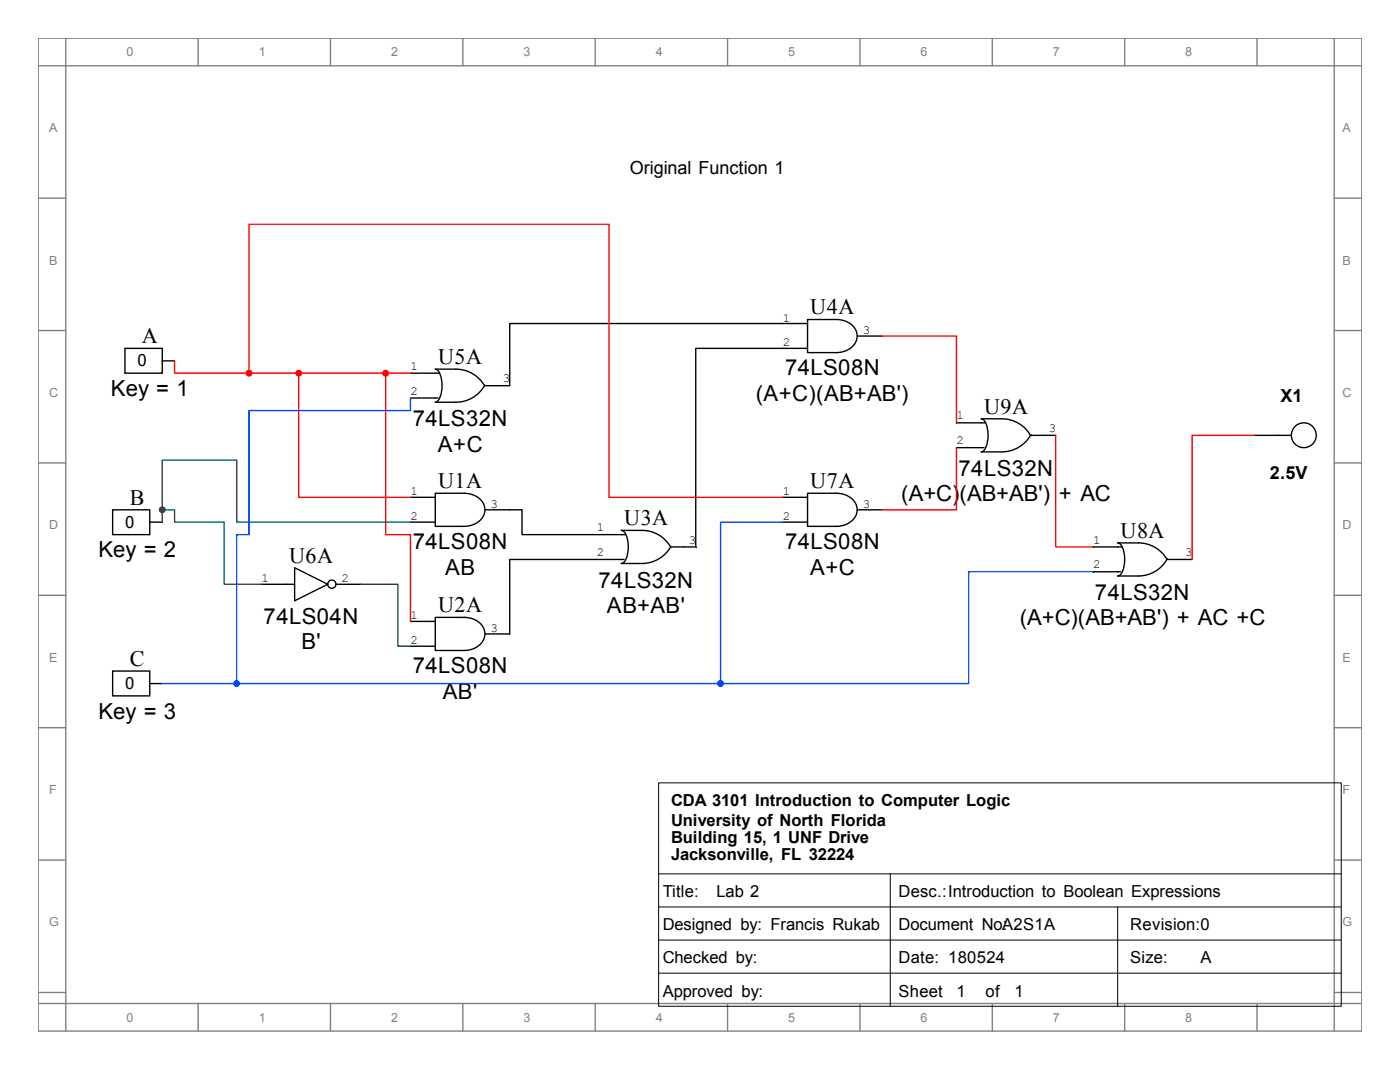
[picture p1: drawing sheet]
<svg xmlns="http://www.w3.org/2000/svg" width="279mm" height="216mm" viewBox="0 0 279 216" stroke-linecap="round" stroke-linejoin="round" font-family="sans-serif">
<g fill="none" stroke="#808080" stroke-width=".28">
<path d="M7.6 7.6h264.2v198.1h-264.2zM7.6 13.1h264.2M13.1 7.6v198.1M39.5 7.6v5.5M66 7.6v5.5M92.4 7.6v5.5M118.8 7.6v5.5M145.2 7.6v5.5M171.6 7.6v5.5M198 7.6v5.5M224.5 7.6v5.5M250.9 7.6v5.5"/>
<path d="M266.3 7.6v198.1M7.6 39.5h5.5M266.3 39.5h5.5M7.6 66h5.5M266.3 66h5.5M7.6 92.4h5.5M266.3 92.4h5.5M7.6 118.8h5.5M266.3 118.8h5.5M7.6 145.2h5.5M266.3 145.2h5.5M7.6 171.6h5.5"/>
<path d="M266.3 171.6h5.5M7.6 198h5.5M266.3 198h5.5M7.6 200.2h264.2M39.5 200.2v5.5M66 200.2v5.5M92.4 200.2v5.5M118.8 200.2v5.5M145.2 200.2v5.5M171.6 200.2v5.5M198 200.2v5.5M224.5 200.2v5.5"/>
<path d="M250.9 200.2v5.5"/>
</g>
<path d="M131.4 156.2h136.3v44.6h-136.3zM131.4 174.4h136.2M177.7 174.4v26.4M131.4 181h136.2M131.4 187.6h136.2M131.4 194.2h136.2M223.1 181v19.8" fill="none" stroke="#000" stroke-width=".2"/>
<g fill="none" stroke="#000" stroke-width=".28">
<path d="M24.9 69.5h7.5v5h-7.5zM32.4 72h2.4M81.9 74.5h5.8M81.9 79.4h5.5M96.8 76.8a6.6 6.6 0 0 1-5.8 3.5h-4.1a2.55 2.55 0 0 0 1.3-2.6v-.7a4 4 0 0 0-1-3.3h-.3h4.1a6.6 6.6 0 0 1 5.7 3.3M161.2 63.8h5.7a3.8 3.8 0 0 1 4.2 3.3 3.8 3.8 0 0 1-4.2 3.3h-5.7zM161.2 64.6h-59.5v12.4h-4.9M161.2 69.5h-22.3v39.6h-5M171.1 67.1h4.9M81.9 99.2h5M86.9 98.4h5.7a3.8 3.8 0 0 1 4.2 3.3 3.8 3.8 0 0 1-4.2 3.3h-5.7zM250.3 86.9h7.4"/>
<path d="M22.5 101.7h7.4v5h-7.4zM29.9 104.2h2.5M52.2 116.6h6.6M58.8 113.3l6.6 3.3-6.6 3.3zM67.1 116.6h4.9M81.9 104.2h5M96.8 101.7h7.4v5h20.6M124.5 111.6h-22.8v14.9h-4.9M133.9 109a6.6 6.6 0 0 1-5.8 3.4h-4.1a2.51 2.51 0 0 0 1.4-2.5v-.8a4 4 0 0 0-1.1-3.2l-.3-.1h4.1a6.6 6.6 0 0 1 5.8 3.4M22.5 133.9h7.4v5h-7.4zM29.9 136.4h2.5M81.9 124h5"/>
<path d="M81.9 128.9h5M86.9 123.2h5.7a3.8 3.8 0 0 1 4.2 3.3 3.8 3.8 0 0 1-4.2 3.3h-5.7z"/>
<circle cx="260.2" cy="86.8" r="2.48"/>
<circle cx="66.2" cy="116.6" r=".83"/>
</g>
<circle cx="32.4" cy="101.7" r=".56" fill="#00803d"/>
<g fill="none" stroke="#00803d" stroke-width=".28">
<path d="M32.4 104.2v-2.5h2.4v2.5h9.9v12.4h7.5"/>
<circle cx="32.4" cy="101.7" r=".56"/>
</g>
<circle cx="59.6" cy="74.5" r=".55" fill="#f00"/>
<g fill="none" stroke="#f00" stroke-width=".28">
<path d="M59.6 74.5v24.7h22.3"/>
<circle cx="59.6" cy="74.5" r=".55"/>
</g>
<path d="M72 116.6h7.4v12.3h2.5" fill="none" stroke="#008012" stroke-width=".28"/>
<circle cx="77" cy="74.5" r=".55" fill="#f00"/>
<g fill="none" stroke="#f00" stroke-width=".28">
<path d="M59.6 74.5h22.3M77 74.5v32.2h4.9v17.3"/>
<circle cx="77" cy="74.5" r=".55"/>
</g>
<path d="M32.4 101.7v-9.9h14.8v12.4h34.7" fill="none" stroke="#00803d" stroke-width=".28"/>
<path d="M156.2 99.2h5M161.2 98.4h5.7a3.8 3.8 0 0 1 4.2 3.3 3.8 3.8 0 0 1-4.2 3.3h-5.7zM156.2 104.2h5M171.1 101.7h4.9" fill="none" stroke="#000" stroke-width=".28"/>
<circle cx="47.2" cy="136.4" r=".56" fill="#0046ff"/>
<g fill="none" stroke="#0046ff" stroke-width=".28">
<path d="M81.9 79.4v2.5h-32.2v24.8h-2.5v29.7h-14.8"/>
<circle cx="47.2" cy="136.4" r=".56"/>
</g>
<path d="M190.9 84.4h5.7M190.9 89.3h5.5M205.7 86.7a6.6 6.6 0 0 1-5.8 3.5h-4.1a2.55 2.55 0 0 0 1.4-2.6v-.7a4 4 0 0 0-1.1-3.2l-.3-.1h4.1a6.6 6.6 0 0 1 5.8 3.3M205.7 86.9h5M218.1 109.1h5.8M218.1 114.1h5.5M233 111.5a6.6 6.6 0 0 1-5.8 3.4h-4.1a2.51 2.51 0 0 0 1.3-2.5l.1-.8a3.9 3.9 0 0 0-1.1-3.2l-.3-.1h4.1a6.6 6.6 0 0 1 5.7 3.3M233 111.6h4.9" fill="none" stroke="#000" stroke-width=".28"/>
<path d="M176 67.1h14.9v17.3M190.9 89.3v12.4h-14.9" fill="none" stroke="#f00" stroke-width=".28"/>
<circle cx="143.8" cy="136.4" r=".55" fill="#0046ff"/>
<g fill="none" stroke="#0046ff" stroke-width=".28">
<path d="M156.2 104.2h-12.4v32.2M218.1 114.1h-24.8v22.3h-49.5M47.2 136.4h96.6"/>
<circle cx="143.8" cy="136.4" r=".55"/>
</g>
<path d="M210.7 86.9v22.2h7.4M250.3 86.9h-12.4v24.7" fill="none" stroke="#f00" stroke-width=".28"/>
<circle cx="49.7" cy="74.5" r=".55" fill="#f00"/>
<g fill="none" stroke="#f00" stroke-width=".28">
<path d="M34.8 72v2.5h14.9M49.7 74.5v-29.8h71.8v54.5h34.7M49.7 74.5h9.9"/>
<circle cx="49.7" cy="74.5" r=".55"/>
</g>
<g font-size="4.4">
<text x="161.7" y="62.7">U4A</text>
<text x="28.3" y="68.5">A</text>
<text x="87.4" y="72.6">U5A</text>
<text x="156.7" y="74.9">74LS08N</text>
<text x="22.1" y="79">Key = 1</text>
<text x="150.8" y="80">(A+C)(AB+AB')</text>
<text x="196.4" y="82.5">U9A</text>
<text x="82.4" y="85">74LS32N</text>
<text x="87.4" y="90.1">A+C</text>
<text x="191.3" y="95">74LS32N</text>
<text x="25.9" y="100.7">B</text>
<text x="87.4" y="97.4">U1A</text>
<text x="161.7" y="97.4">U7A</text>
<text x="179.9" y="100">(A+C)(AB+AB') + AC</text>
<text x="124.6" y="104.8">U3A</text>
<text x="223.6" y="107.3">U8A</text>
<text x="19.7" y="111.2">Key = 2</text>
<text x="57.7" y="112.3">U6A</text>
<text x="82.4" y="109.6">74LS08N</text>
<text x="156.7" y="109.6">74LS08N</text>
<text x="88.8" y="114.6">AB</text>
<text x="119.5" y="117.3">74LS32N</text>
<text x="161.7" y="114.6">A+C</text>
<text x="218.5" y="119.7">74LS32N</text>
<text x="52.6" y="124.4">74LS04N</text>
<text x="87.4" y="122.2">U2A</text>
<text x="121.1" y="122.3">AB+AB'</text>
<text x="203.5" y="124.8">(A+C)(AB+AB') + AC +C</text>
<text x="60.2" y="129.5">B'</text>
<text x="25.9" y="132.9">C</text>
<text x="82.4" y="134.3">74LS08N</text>
<text x="19.7" y="143.4">Key = 3</text>
<text x="88.4" y="139.4">AB'</text>
</g>
<g font-size="3.6">
<text x="125.7" y="34.8">Original Function 1</text>
<text x="255.5" y="80.2">X1</text>
<text x="253.4" y="95.6">2.5V</text>
</g>
<g font-size="3.3">
<text x="27.4" y="73.1">0</text>
<text x="25" y="105.3">0</text>
<text x="25" y="137.5">0</text>
<text x="133.9" y="160.9">CDA 3101 Introduction to Computer Logic</text>
<text x="133.9" y="164.7">University of North Florida</text>
<text x="133.9" y="168.3">Building 15, 1 UNF Drive</text>
<text x="133.9" y="171.6">Jacksonville, FL 32224</text>
<text x="132.3" y="179">Title:</text>
<text x="143" y="179">Lab 2</text>
<text x="179.3" y="179">Desc.:Introduction to Boolean Expressions</text>
<text x="132.3" y="185.6">Designed by: Francis Rukab</text>
<text x="179.3" y="185.6">Document No:A2S1A</text>
<text x="225.6" y="185.6">Revision:0</text>
<text x="132.3" y="192.2">Checked by:</text>
<text x="179.3" y="192.2">Date: 180524</text>
<text x="225.6" y="192.2">Size:</text>
<text x="239.6" y="192.2">A</text>
<text x="132.3" y="198.8">Approved by:</text>
<text x="179.3" y="198.8">Sheet</text>
<text x="190.9" y="198.8">1</text>
<text x="196.7" y="198.8">of</text>
<text x="202.4" y="198.8">1</text>
</g>
<g font-size="2.5" fill="#808080">
<text x="25.2" y="11.2">0</text>
<text x="51.6" y="11.2">1</text>
<text x="78.1" y="11.2">2</text>
<text x="104.5" y="11.2">3</text>
<text x="130.9" y="11.2">4</text>
<text x="157.3" y="11.2">5</text>
<text x="183.7" y="11.2">6</text>
<text x="210.1" y="11.2">7</text>
<text x="236.6" y="11.2">8</text>
<text x="9.8" y="26.4">A</text>
<text x="267.9" y="26.4">A</text>
<text x="9.8" y="52.8">B</text>
<text x="267.9" y="52.8">B</text>
<text x="9.8" y="79.2">C</text>
<text x="267.9" y="79.2">C</text>
<text x="9.8" y="105.6">D</text>
<text x="267.9" y="105.6">D</text>
<text x="9.8" y="132">E</text>
<text x="267.9" y="132">E</text>
<text x="9.8" y="158.5">F</text>
<text x="267.9" y="158.5">F</text>
<text x="9.8" y="184.9">G</text>
<text x="267.9" y="184.9">G</text>
<text x="25.2" y="203.8">0</text>
<text x="51.6" y="203.8">1</text>
<text x="78.1" y="203.8">2</text>
<text x="104.5" y="203.8">3</text>
<text x="130.9" y="203.8">4</text>
<text x="157.3" y="203.8">5</text>
<text x="183.7" y="203.8">6</text>
<text x="210.1" y="203.8">7</text>
<text x="236.6" y="203.8">8</text>
</g>
<g font-size="2.5">
<text x="156.2" y="64.2">1</text>
<text x="156.2" y="69.1">2</text>
<text x="172.2" y="66.6">3</text>
<text x="81.9" y="73.8">1</text>
<text x="100.4" y="76.3">3</text>
<text x="81.9" y="78.7">2</text>
<text x="190.9" y="83.7">1</text>
<text x="190.9" y="88.6">2</text>
<text x="209.3" y="86.2">3</text>
<text x="81.9" y="98.8">1</text>
<text x="97.9" y="101.3">3</text>
<text x="156.2" y="98.8">1</text>
<text x="172.2" y="101.3">3</text>
<text x="81.9" y="103.8">2</text>
<text x="119.1" y="106">1</text>
<text x="156.2" y="103.8">2</text>
<text x="119.1" y="111">2</text>
<text x="137.5" y="108.5">3</text>
<text x="218.1" y="108.5">1</text>
<text x="218.1" y="113.4">2</text>
<text x="236.6" y="111">3</text>
<text x="52.2" y="116.2">1</text>
<text x="68.2" y="116.2">2</text>
<text x="81.9" y="123.6">1</text>
<text x="81.9" y="128.6">2</text>
<text x="97.9" y="126.1">3</text>
</g>
</svg>
